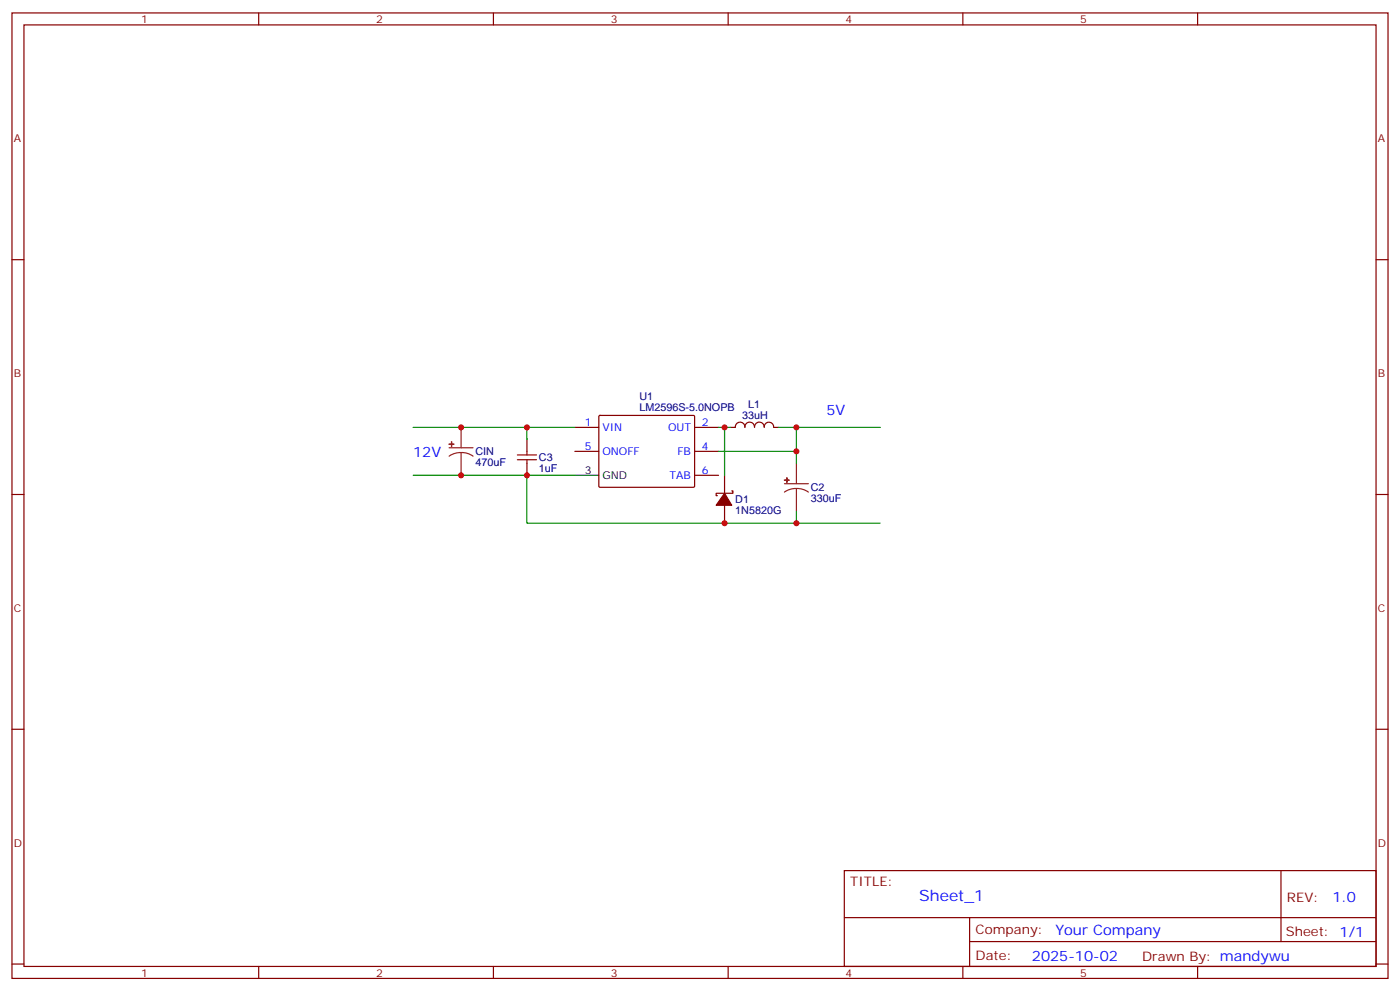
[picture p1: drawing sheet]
<svg xmlns="http://www.w3.org/2000/svg" width="412mm" height="292mm" viewBox="0 0 412 292" stroke-linecap="round" stroke-linejoin="round" font-family="sans-serif">
<g fill="none" stroke="#870000" stroke-width=".35">
<path d="M3.5 3.8h405.4v284.3h-405.4zM7.1 7.3h398.2v277.3h-398.2zM76.2 3.8v3.5M145.3 3.8v3.5M214.5 3.8v3.5M283.6 3.8v3.5M352.8 3.8v3.5M3.5 76.5h3.6M405.3 76.5h3.6M155.2 129.4v3.5M155.2 136.5v3.5M169.3 132.9h7.1"/>
<path d="M169.3 125.9h7.1M176.4 122.5l.3-.2 27.7 .1 .2 .3v20.6l-.3 .2h-27.7l-.2-.3zM204.6 132.9h7.1M204.6 125.9h7.1M204.6 140h7.1M213.4 140v5.3M219.4 125.8a1.41 1.41 0 0 0-1.4-1.5 1.41 1.41 0 0 0-1.4 1.5l-1.4 .1M219.4 125.8a1.41 1.41 0 0 1 1.4-1.5 1.41 1.41 0 0 1 1.4 1.5 1.43 1.43 0 0 1 1.5-1.5 1.43 1.43 0 0 1 1.4 1.5 1.4 1.4 0 0 1 1.4-1.5 1.4 1.4 0 0 1 1.4 1.5M227.9 125.9h1.4M3.5 145.6h3.6M213.4 148.8v5.3M215.5 144.6h.4v.7h-4.9v.7h.3"/>
<path d="M405.3 145.6h3.6M3.5 214.8h3.6M405.3 214.8h3.6M248.7 256.4h156.6v28.2h-156.6zM377.3 256.4v20.9M248.7 270.2h156.5M285.6 277.3h119.6M285.6 270.2v14.2M3.5 283.9h3.6M76.2 284.6v3.5M145.3 284.6v3.5M214.5 284.6v3.5"/>
<path d="M283.6 284.6v3.5M352.8 284.6v3.5M405.3 283.9h3.6"/>
</g>
<path d="M169.3 140h7.1" fill="none" stroke="#000" stroke-width=".35"/>
<path d="M132.3 131.9h7M135.8 133.3l1.9 .2 1.6 .8M135.8 133.3l-1.8 .2-1.7 .8M135.8 125.9v6M135.8 133.3v6.7M234.6 136.5v6M231.1 142.5h7M234.6 143.9l1.8 .2 1.7 .8M234.6 143.9l-1.9 .2-1.6 .8M234.6 143.9v6.7" fill="none" stroke="#8c2424" stroke-width=".35"/>
<g fill="#8c2424" stroke="#8c2424" stroke-width=".35">
<path d="M132.3 130.8h1.4z"/>
<path d="M133 130.1v1.4z"/>
<path d="M231.1 141.4h1.4z"/>
<path d="M231.8 140.7v1.4z"/>
</g>
<path d="M152.4 134h5.6M152.4 135.4h5.6M155.2 132.9v1.1M155.2 135.4v1.1" fill="none" stroke="#a10000" stroke-width=".35"/>
<path d="M213.4 145.3l2.1 3.5h-4.5z" fill="#870000" stroke="#870000" stroke-width=".35"/>
<path d="M121.7 125.9h47.6M121.7 140h47.6M155.2 140v14.1h79.4v-3.5M155.2 125.9v3.5M211.7 125.9h3.5M211.7 132.9h22.9M213.4 125.9v14.1M229.3 125.9h5.3v10.6M234.6 125.9h24.7M234.6 154.1h24.7" fill="none" stroke="#008700" stroke-width=".35"/>
<g fill="#c00">
<circle cx="155.2" cy="125.9" r=".88"/>
<circle cx="155.2" cy="140" r=".88"/>
<circle cx="135.8" cy="125.9" r=".88"/>
<circle cx="135.8" cy="140" r=".88"/>
<circle cx="213.4" cy="125.9" r=".88"/>
<circle cx="234.6" cy="132.9" r=".88"/>
<circle cx="234.6" cy="125.9" r=".88"/>
<circle cx="234.6" cy="154.1" r=".88"/>
<circle cx="213.4" cy="154.1" r=".88"/>
</g>
<text font-size="4.6" fill="#00f" x="270.8" y="265.4">Sheet_1</text>
<g font-size="4.2" fill="#00f">
<text x="243.4" y="122.3">5V</text>
<text x="121.7" y="134.7">12V</text>
<text x="392.5" y="265.7">1.0</text>
<text x="310.9" y="275.2">Your Company</text>
<text x="304" y="283">2025-10-02</text>
</g>
<g font-size="3.9" fill="#800">
<text x="250.5" y="261">TITLE:</text>
<text x="379.1" y="265.7">REV:</text>
<text x="287.4" y="275.2">Company:</text>
<text x="378.7" y="275.8">Sheet: 1/1</text>
<text x="287.4" y="282.9">Date:</text>
<text x="336.4" y="282.9">Drawn By: mandywu</text>
</g>
<g font-size="3.2" fill="#800">
<text x="41.6" y="6.8">1</text>
<text x="110.8" y="6.8">2</text>
<text x="179.9" y="6.8">3</text>
<text x="249.1" y="6.8">4</text>
<text x="318.2" y="6.8">5</text>
<text x="4.1" y="41.9">A</text>
<text x="405.9" y="41.9">A</text>
<text x="4.1" y="111.1">B</text>
<text x="405.9" y="111.1">B</text>
<text x="4.1" y="180.2">C</text>
<text x="405.9" y="180.2">C</text>
<text x="4.1" y="249.3">D</text>
<text x="405.9" y="249.3">D</text>
<text x="41.6" y="287.6">1</text>
<text x="110.8" y="287.6">2</text>
<text x="179.9" y="287.6">3</text>
<text x="249.1" y="287.6">4</text>
<text x="318.2" y="287.6">5</text>
</g>
<g font-size="3.2" fill="#000080">
<text x="188.4" y="117.9">U1</text>
<text x="188.4" y="121">LM2596S-5.0NOPB</text>
<text x="218.7" y="123.3">33uH</text>
<text x="220.4" y="120.1">L1</text>
<text x="140.1" y="137.3">470uF</text>
<text x="140.1" y="134.1">CIN</text>
<text x="158.7" y="135.9">C3</text>
<text x="158.7" y="139">1uF</text>
<text x="216.6" y="148.2">D1</text>
<text x="238.8" y="147.8">330uF</text>
<text x="238.8" y="144.7">C2</text>
<text x="216.6" y="151.4">1N5820G</text>
</g>
<g font-size="3.2" fill="#00f">
<text x="172.3" y="125.5">1</text>
<text x="206.7" y="125.5">2</text>
<text x="177.4" y="126.9">VIN</text>
<text x="196.8" y="126.9">OUT</text>
<text x="172.3" y="132.6">5</text>
<text x="177.4" y="134">ONOFF</text>
<text x="199.6" y="134">FB</text>
<text x="206.7" y="132.6">4</text>
<text x="197.3" y="141">TAB</text>
<text x="206.7" y="139.6">6</text>
</g>
<g font-size="3.2">
<text x="172.3" y="139.6">3</text>
<text x="177.4" y="141">GND</text>
</g>
</svg>
